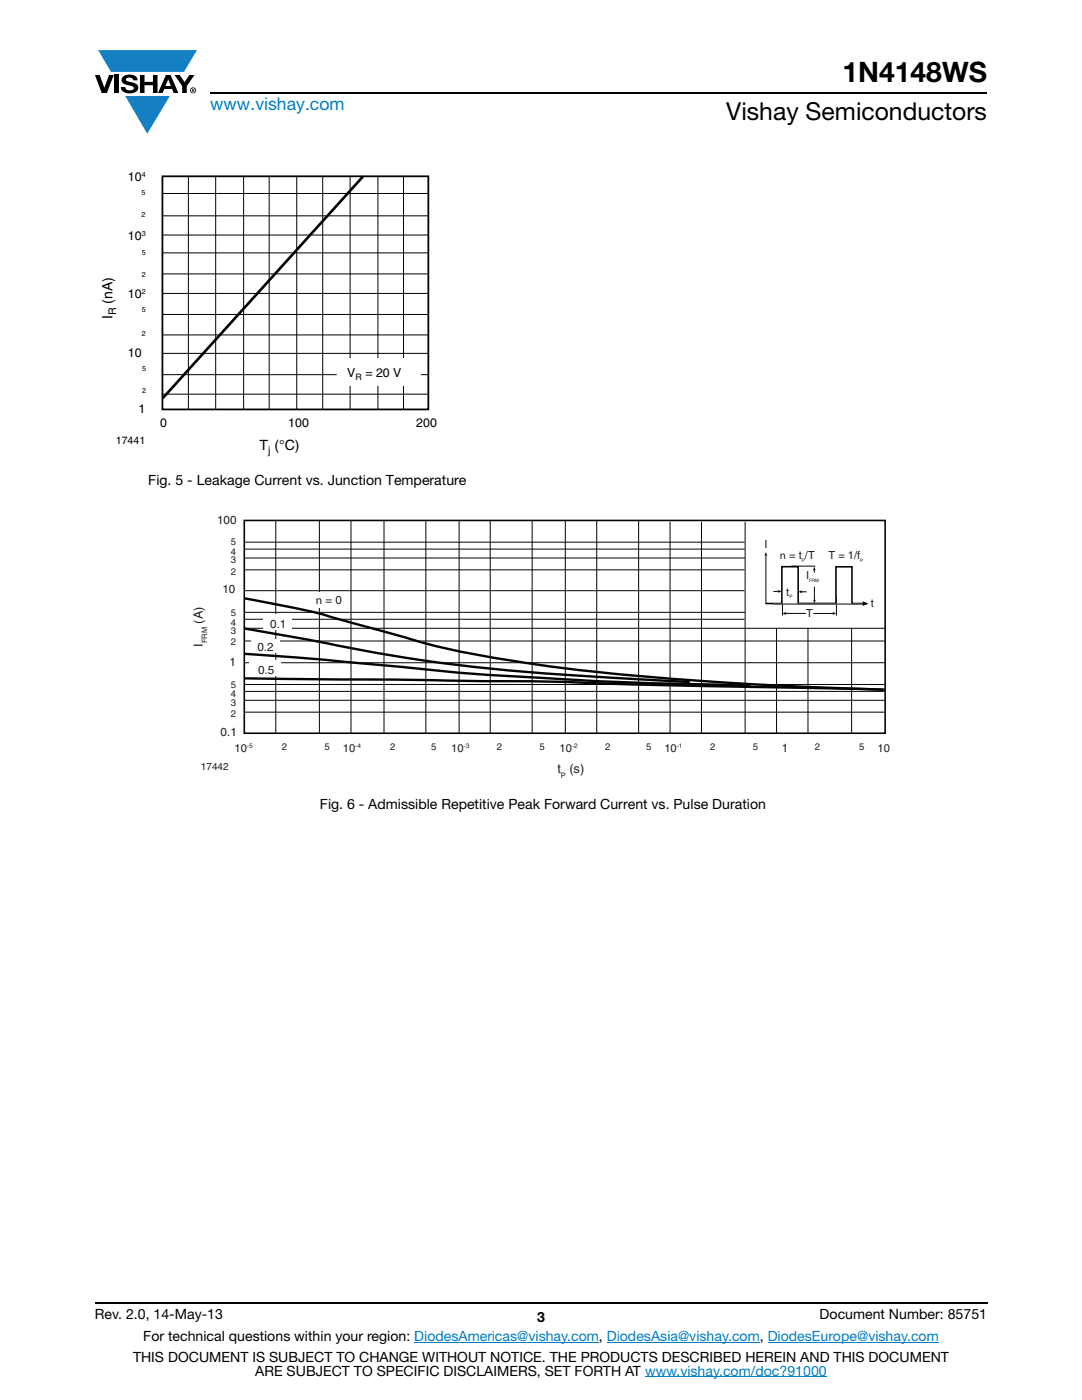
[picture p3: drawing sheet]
<svg xmlns="http://www.w3.org/2000/svg" width="216mm" height="279mm" viewBox="0 0 216 279" stroke-linecap="round" stroke-linejoin="round" font-family="sans-serif">
<g fill="#147fc3">
<path d="M19.6 10h19.7l-2.6 4.3h-1.1h-13.5z"/>
<path d="M25 19.2h8.9l-4.5 7.5z"/>
</g>
<g fill="#000">
<path d="M18.9 15h1l.9 2.5 1-2.5h.9l-1.4 3.6h-1zM22.9 15h.9v3.6h-.9zM24.6 15.3a2.1 2.1 0 0 1 2.8 .3l.1 .4h-.9a.79 .79 0 0 0-.7-.5 .79 .79 0 0 0-.8 .4l.3 .3 1 .2a1.08 1.08 0 0 1 1.2 1 1.08 1.08 0 0 1-1.1 1.2 1.73 1.73 0 0 1-2.4-1.2h.9a.96 .96 0 0 0 .8 .6 .96 .96 0 0 0 .9-.4 1.31 1.31 0 0 0-1.2-.6 1.03 1.03 0 0 1-1.1-.6 1.03 1.03 0 0 1 .2-1.1zM27.9 15h.9v1.3h1.7v-1.3h.9v3.6h-.9v-1.6h-1.7v1.6h-.9zM34.8 15h1.1l.9 1.4 1-1.4h1l-1.5 2.2v1.4h-.9v-1.4z"/>
<path d="M33.6 15.9l.5 1.3h-1.1zM33.1 15l-1.6 3.6h1l.3-.8h1.5l.3 .8h1l-1.6-3.6z"/>
<path d="M38.4 17.8h.2v.2h-.2zM38.3 17.7v.7h.1v-.3l.4 .3-.2-.3 .2-.2-.1-.2z"/>
<path d="M38.1 18a.46 .46 0 0 1 .9 0 .46 .46 0 0 1-.9 0zM37.9 18a.6 .6 0 0 0 1.2 0 .6 .6 0 0 0-1.2 0z"/>
</g>
<path d="M42 18.6h155M18.9 260h178.1" fill="none" stroke="#000" stroke-width=".36"/>
<path d="M82.7 267.9h36.8M121.1 267.9h30.5M128.7 274.8h36.3M153.2 267.9h34.1" fill="none" stroke="#007ec4" stroke-width=".2"/>
<path d="M32.4 35.2h53.1v46.5h-53.1z" fill="none" stroke="#000" stroke-width=".35"/>
<g fill="none" stroke="#000" stroke-width=".2">
<path d="M32.4 38.6h53M37.6 35.2v46.5M43 35.2v46.5M48.6 35.2v46.5M53.7 35.2v46.5M59.2 35.2v46.5M64.4 35.2v46.5M69.9 35.2v46.5M75.4 35.2v46.5M80.5 35.2v46.5M32.4 54.7h53M32.4 43.1h53"/>
<path d="M32.4 46.9h53M32.4 58.6h53.1M32.5 50.5h53M32.4 66.8h53M32.4 62.8h53M32.4 70.5h53M32.4 74.8h53.1"/>
</g>
<path d="M72.4 35.2l-39.9 44.3" fill="none" stroke="#000" stroke-width=".53"/>
<path d="M67.2 71.5h16.8v5.5h-16.8z" fill="#fff"/>
<path d="M32.4 78.7h53" fill="none" stroke="#000" stroke-width=".2"/>
<g fill="none" stroke="#040503" stroke-width=".2">
<path d="M48.7 113.7h99.9M48.8 109.6h99.8M48.8 111.4h99.8M48.9 108.2h99.7M48.9 117.9h99.7M55 103.9v42.4M63.7 103.9v42.4M70 103.9v42.4M76.6 103.9v42.3M85 103.9v42.4M91.6 103.9v42.4M97.8 103.9v42.4"/>
<path d="M106.2 103.9v42.4M112.8 103.9v42.4M119.1 103.9v42.4M127.4 103.9v42.4M133.7 104.1v42.2M140 104.1v42.2M148.7 104.1v42.2M48.8 123.6h99.8M48.8 125.4h127.7M48.8 127.9h127.7M48.8 132.3h127.7M48.8 139.8h127.7"/>
<path d="M48.8 138h127.7M48.8 136.6h127.7M48.9 122.2h99.7M155 125.4v20.9M161.2 125.4v20.9M169.9 125.4v20.9M48.9 142.1h127.6"/>
</g>
<path d="M48.7 103.9h127.9v42.4h-127.9z" fill="none" stroke="#040503" stroke-width=".32"/>
<path d="M157.9 113h4.8z" fill="#fff"/>
<path d="M157.9 113h4.8M156.8 122.4h4M162.3 122.4h3.9" fill="none" stroke="#040503" stroke-width=".2"/>
<path d="M152.8 120.4h3.2v-7.3h3.3v7.3h7.5v-7.3h3.2v7.3h2.4" fill="none" stroke="#040503" stroke-width=".32"/>
<path d="M156.1 122.4l.7-.3v.6zM166.2 122.1l.6 .3-.6 .3z" fill="#000"/>
<path d="M156.1 120.5v2.4z" fill="#fff"/>
<path d="M156.1 120.5v2.4" fill="none" stroke="#040503" stroke-width=".2"/>
<path d="M166.9 118.8v4.1z" fill="#fff"/>
<path d="M152.8 110.9v9.6M154.3 118h1M160 118.1h1M162.5 113.8v.5M162.5 117.1v2.6M166.9 118.8v4.1" fill="none" stroke="#040503" stroke-width=".2"/>
<path d="M152.8 110.2l.3 .7h-.5zM155.3 117.7l.6 .3-.6 .3zM159.3 118.1l.7-.3v.6zM162.2 119.7h.6l-.3 .7zM162.5 113.1l.2 .7h-.5z" fill="#000"/>
<path d="M154.3 120.6h18.5z" fill="#fff"/>
<path d="M154.3 120.6h18.5" fill="none" stroke="#040503" stroke-width=".2"/>
<path d="M172.2 120l1.1 .5-1.1 .4z" fill="#000"/>
<path d="M48.8 119.4a171.2 171.2 0 0 1 23.3 5.4l4.9 1.3a191 191 0 0 0 34.8 7.2 727.6 727.6 0 0 0 64.7 4.3M48.8 125.4l14.2 2.6a339.2 339.2 0 0 0 56.4 7.1l18.2 1M48.8 135.4l44.3 .5a663.6 663.6 0 0 1 34.7 .7l48.4 1M48.9 130.5l11.8 .8 13.5 1.3a783.5 783.5 0 0 0 66.7 4l8.9 .2" fill="none" stroke="#040503" stroke-width=".48"/>
<g fill="#fff">
<path d="M62.1 118.2h7.4v3.1h-7.4z"/>
<path d="M52.5 122.7h5.7v3h-5.7z"/>
<path d="M50.2 127.5h5.6v2.8h-5.6z"/>
<path d="M49.8 131.8h6.3v3.1h-6.3z"/>
</g>
<text font-size="5.6" x="168.1" y="16.4">1N4148WS</text>
<text font-size="4.9" x="144.9" y="24">Vishay Semiconductors</text>
<text font-size="3.5" fill="#007ec4" x="42" y="21.9">www.vishay.com</text>
<g font-size="2.8">
<text x="22.5" y="63.7" transform="rotate(-90 22.5 63.7)">I</text>
<text x="22.5" y="60.6" transform="rotate(-90 22.5 60.6)">(nA)</text>
<text x="51.8" y="89.8">T (°C)</text>
<text x="29.6" y="96.8">Fig. 5 - Leakage Current vs. Junction Temperature</text>
<text x="63.8" y="161.4">Fig. 6 - Admissible Repetitive Peak Forward Current vs. Pulse Duration</text>
<text x="18.9" y="263.3">Rev. 2.0, 14-May-13</text>
<text x="107.2" y="263.8">3</text>
<text x="163.6" y="263.3">Document Number: 85751</text>
<text x="28.6" y="267.7">For technical questions within your region: DiodesAmericas@vishay.com, DiodesAsia@vishay.com, DiodesEurope@vishay.com</text>
<text x="26.5" y="271.7">THIS DOCUMENT IS SUBJECT TO CHANGE WITHOUT NOTICE. THE PRODUCTS DESCRIBED HEREIN AND THIS DOCUMENT</text>
<text x="50.9" y="274.6">ARE SUBJECT TO SPECIFIC DISCLAIMERS, SET FORTH AT www.vishay.com/doc?91000</text>
</g>
<g font-size="2.5">
<text x="25.5" y="36.1">10</text>
<text x="25.5" y="47.9">10</text>
<text x="25.5" y="59.4">10</text>
<text x="25.5" y="71.2">10</text>
<text x="69.3" y="75.2">V</text>
<text x="72.9" y="75.2">= 20 V</text>
<text x="27.7" y="82.4">1</text>
<text x="32" y="85.3">0</text>
<text x="57.5" y="85.3">100</text>
<text x="83.1" y="85.3">200</text>
</g>
<g font-size="2.5" fill="#201d1e">
<text x="40.5" y="124.5" transform="rotate(-90 40.5 124.5)">(A)</text>
<text x="40.5" y="129.1" transform="rotate(-90 40.5 129.1)">I</text>
<text x="111.2" y="154.3">t (s)</text>
</g>
<g font-size="2.3" fill="#201d1e">
<text x="43.3" y="104.6">100</text>
<text x="44.4" y="118.3">10</text>
<text x="53.9" y="125.2">0.1</text>
<text x="63" y="120.6">n</text>
<text x="65" y="120.6">= 0</text>
<text x="51.4" y="129.9">0.2</text>
<text x="45.8" y="133">1</text>
<text x="51.5" y="134.4">0.5</text>
<text x="44" y="147">0.1</text>
<text x="156" y="150">1</text>
</g>
<g font-size="2.2" fill="#201d1e">
<text x="152.5" y="109.4">I</text>
<text x="155.6" y="111.6">n = t /T</text>
<text x="165.3" y="111.6">T = 1/f</text>
<text x="156.9" y="118.9">t</text>
<text x="160.8" y="115.6">I</text>
<text x="160.9" y="123.1">T</text>
<text x="173.7" y="121.2">t</text>
<text x="46.8" y="150">10</text>
<text x="68.4" y="150">10</text>
<text x="90" y="150">10</text>
<text x="111.7" y="150">10</text>
<text x="132.6" y="150">10</text>
<text x="175.1" y="150">10</text>
</g>
<g font-size="2.1">
<text x="23.2" y="62.9" transform="rotate(-90 23.2 62.9)">R</text>
<text x="23.1" y="88.5">17441</text>
<text x="53.5" y="90.5">j</text>
</g>
<text font-size="2" fill="#201d1e" x="40.1" y="153.8">17442</text>
<g font-size="1.9" fill="#201d1e">
<text x="46" y="112.4">3</text>
<text x="46" y="108.8">5</text>
<text x="46.1" y="110.7">4</text>
<text x="46.1" y="114.7">2</text>
<text x="46" y="122.9">5</text>
<text x="46.1" y="124.8">4</text>
<text x="46" y="126.5">3</text>
<text x="46.1" y="128.8">2</text>
<text x="46" y="137.2">5</text>
<text x="46" y="140.8">3</text>
<text x="46.1" y="143.1">2</text>
<text x="46.1" y="139.1">4</text>
<text x="56.3" y="149.6">2</text>
<text x="64.8" y="149.6">5</text>
<text x="77.9" y="149.6">2</text>
<text x="86" y="149.6">5</text>
<text x="99.1" y="149.6">2</text>
<text x="107.7" y="149.6">5</text>
<text x="120.8" y="149.6">2</text>
<text x="128.9" y="149.6">5</text>
<text x="141.7" y="149.6">2</text>
<text x="150.2" y="149.6">5</text>
<text x="162.6" y="149.6">2</text>
<text x="171.5" y="149.6">5</text>
</g>
<text font-size="1.8" x="70.9" y="75.9">R</text>
<g font-size="1.5" fill="#201d1e">
<text x="41.3" y="128.4" transform="rotate(-90 41.3 128.4)">FRM</text>
<text x="111.9" y="155.2">P</text>
</g>
<g font-size="1.4">
<text x="28.3" y="35.3">4</text>
<text x="28.2" y="38.9">5</text>
<text x="28.2" y="43.3">2</text>
<text x="28.3" y="47.1">3</text>
<text x="28.3" y="50.8">5</text>
<text x="28.3" y="58.6">2</text>
<text x="28.3" y="55.3">2</text>
<text x="28.3" y="62.3">5</text>
<text x="28.3" y="67">2</text>
<text x="28.4" y="74.1">5</text>
<text x="28.4" y="78.4">2</text>
</g>
<g font-size="1.3" fill="#201d1e">
<text x="49.3" y="149.3">-5</text>
<text x="70.9" y="149.3">-4</text>
<text x="92.5" y="149.3">-3</text>
<text x="114.1" y="149.3">-2</text>
<text x="135.1" y="149.3">-1</text>
</g>
<g font-size=".9" fill="#201d1e">
<text x="160" y="112.2">P</text>
<text x="171.7" y="112.2">P</text>
<text x="157.5" y="119.4">P</text>
<text x="161.4" y="116.2">FRM</text>
</g>
</svg>
